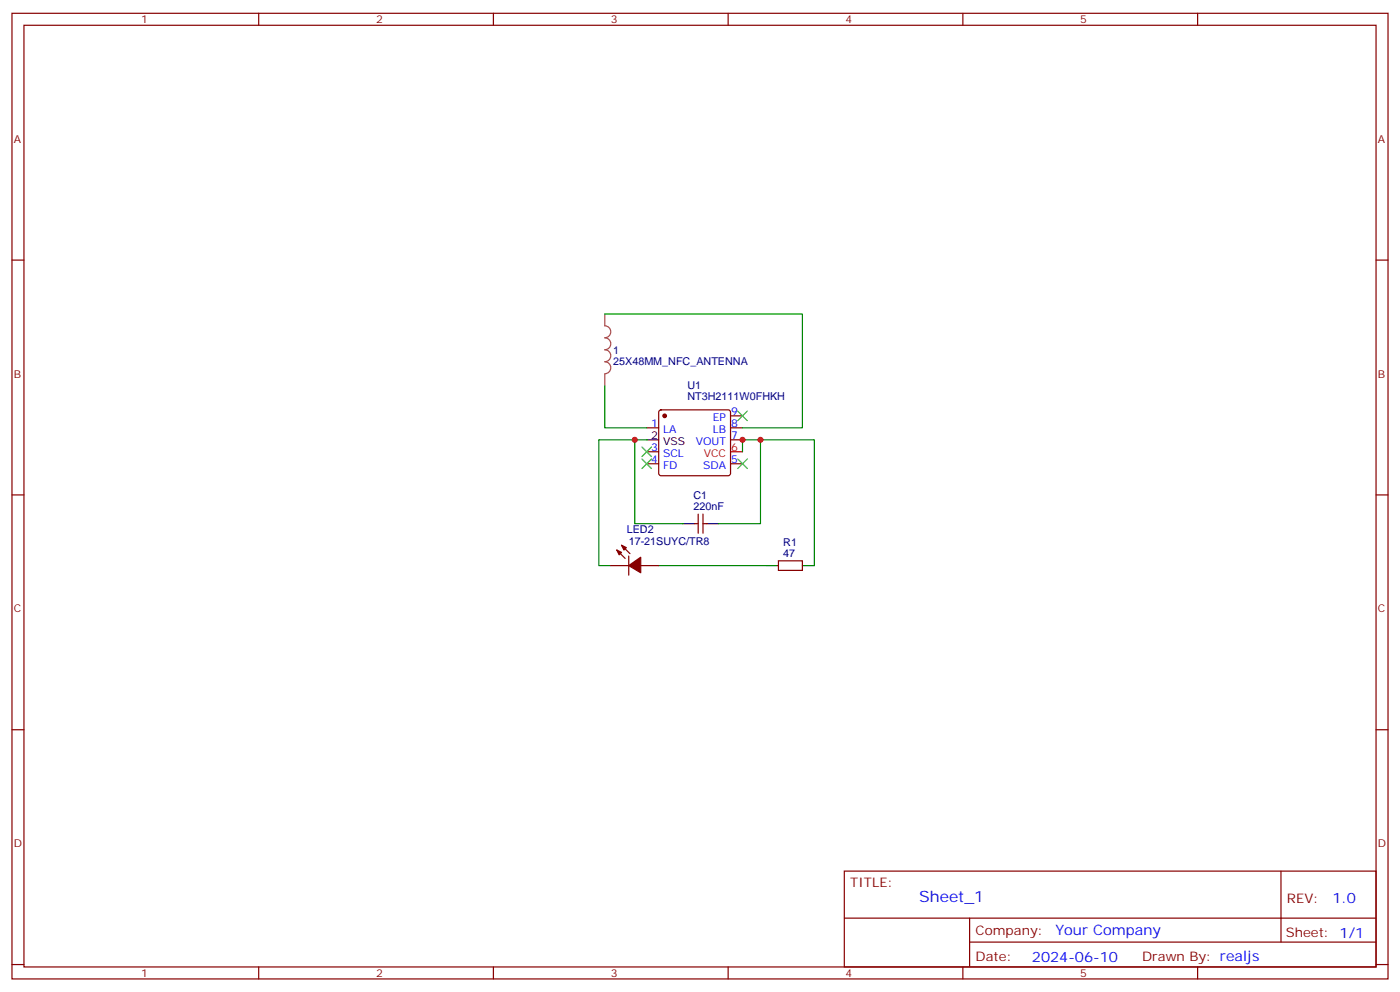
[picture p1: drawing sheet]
<svg xmlns="http://www.w3.org/2000/svg" width="412mm" height="292mm" viewBox="0 0 412 292" stroke-linecap="round" stroke-linejoin="round" font-family="sans-serif">
<g fill="none" stroke="#870000" stroke-width=".35">
<path d="M3.5 3.9h405.4v284.4h-405.4zM7.1 7.4h398.2v277.3h-398.2zM76.2 3.9v3.5M145.3 3.9v3.5M214.5 3.9v3.5M283.6 3.9v3.5M352.8 3.9v3.5M3.5 76.6h3.6M405.3 76.6h3.6M190.5 126h3.5M190.5 136.6h3.5M190.5 133h3.5"/>
<path d="M194.3 120.9l.4-.2h19.8l.5 .2 .2 .5v18l-.2 .5-.5 .2h-19.8l-.5-.2-.2-.5v-18zM215.2 122.4h3.5M215.2 126h3.5M215.2 129.5h3.5M215.2 136.6h3.5M3.5 145.7h3.6M204.6 154.2h1.1M205.7 151.4v5.6M207.1 151.4v5.6M207.1 154.2h1M405.3 145.7h3.6M179.9 166.5h5.3"/>
<path d="M181.7 162l2.4 2.4M183.1 160.5l2.5 2.5M185.2 163.7v5.7M188.7 166.5h5.3M229.3 165.1h7.1v2.9h-7.1zM3.5 214.9h3.6M405.3 214.9h3.6M248.7 256.5h156.6v28.2h-156.6zM377.3 256.5v20.9M248.7 270.4h156.5M285.6 277.4h119.6M285.6 270.4v14.1"/>
<path d="M3.5 284h3.6M76.2 284.7v3.6M145.3 284.7v3.6M214.5 284.7v3.6M283.6 284.7v3.6M352.8 284.7v3.6M405.3 284h3.6"/>
</g>
<path d="M215.2 133h3.5" fill="none" stroke="#f00" stroke-width=".35"/>
<path d="M190.5 129.5h3.5M201.1 154.2h3.5M208.1 154.2h3.6M225.8 166.5h3.5M236.4 166.5h3.5" fill="none" stroke="#000" stroke-width=".35"/>
<g fill="#870000" stroke="#870000" stroke-width=".35">
<path d="M181.7 162l1.4 .7-.7 .7z"/>
<path d="M183.1 160.5l1.4 .8-.7 .7z"/>
<path d="M185.2 166.5l3.5-2.4v4.6z"/>
<circle cx="195.8" cy="122.4" r=".53"/>
</g>
<path d="M178.2 92.5v3.4a1.76 1.76 0 0 1 1.7 1.8 1.76 1.76 0 0 1-1.7 1.8 1.76 1.76 0 0 1 1.7 1.7 1.76 1.76 0 0 1-1.7 1.8 1.76 1.76 0 0 1 1.7 1.8 1.76 1.76 0 0 1-1.7 1.7 1.76 1.76 0 0 1 1.7 1.8 1.76 1.76 0 0 1-1.7 1.7M178.2 110.2v3.4" fill="none" stroke="#a64a4a" stroke-width=".35"/>
<path d="M178.2 92.5h58.2v33.5h-17.7M178.2 113.6v12.4h12.3M187 129.5v24.7h14.1M190.5 129.5h-14.1v37h3.5M218.7 133v-3.5h21.2v37M224 129.5v24.7h-12.3M194 166.5h31.8" fill="none" stroke="#008700" stroke-width=".35"/>
<path d="M189.1 131.6l2.8 2.8M189.1 135.1l2.8 2.9M191.9 131.6l-2.8 2.8M191.9 135.1l-2.8 2.9M217.3 135.1l2.8 2.9M217.3 121l2.8 2.9M220.1 135.1l-2.8 2.9M220.1 121l-2.8 2.9" fill="none" stroke="#3c3" stroke-width=".35"/>
<g fill="#c00">
<circle cx="224" cy="129.5" r=".88"/>
<circle cx="187" cy="129.5" r=".88"/>
<circle cx="218.7" cy="129.5" r=".88"/>
</g>
<text font-size="4.6" fill="#00f" x="270.8" y="265.5">Sheet_1</text>
<g font-size="4.2" fill="#00f">
<text x="392.5" y="265.8">1.0</text>
<text x="310.9" y="275.3">Your Company</text>
<text x="304" y="283.1">2024-06-10</text>
</g>
<g font-size="3.9" fill="#800">
<text x="250.5" y="261.1">TITLE:</text>
<text x="379.1" y="265.8">REV:</text>
<text x="287.4" y="275.3">Company:</text>
<text x="378.7" y="275.9">Sheet: 1/1</text>
<text x="287.4" y="283">Date:</text>
<text x="336.4" y="283.1">Drawn By: realjs</text>
</g>
<g font-size="3.2" fill="#800">
<text x="41.6" y="6.9">1</text>
<text x="110.8" y="6.9">2</text>
<text x="179.9" y="6.9">3</text>
<text x="249.1" y="6.9">4</text>
<text x="318.2" y="6.9">5</text>
<text x="4.1" y="42">A</text>
<text x="405.9" y="42">A</text>
<text x="4.1" y="111.2">B</text>
<text x="405.9" y="111.2">B</text>
<text x="4.1" y="180.3">C</text>
<text x="405.9" y="180.3">C</text>
<text x="4.1" y="249.4">D</text>
<text x="405.9" y="249.4">D</text>
<text x="41.6" y="287.7">1</text>
<text x="110.8" y="287.7">2</text>
<text x="179.9" y="287.7">3</text>
<text x="249.1" y="287.7">4</text>
<text x="318.2" y="287.7">5</text>
</g>
<g font-size="3.2" fill="#000080">
<text x="180.6" y="107.4">25X48MM_NFC_ANTENNA</text>
<text x="180.6" y="104.2">1</text>
<text x="202.5" y="117.9">NT3H2111W0FHKH</text>
<text x="202.5" y="114.6">U1</text>
<text x="204.3" y="147">C1</text>
<text x="204.3" y="150.3">220nF</text>
<text x="184.6" y="157.1">LED2</text>
<text x="185.2" y="160.6">17-21SUYC/TR8</text>
<text x="230.7" y="160.7">R1</text>
<text x="230.7" y="164.1">47</text>
</g>
<g font-size="3.2" fill="#00f">
<text x="191.8" y="125.6">1</text>
<text x="210" y="123.9">EP</text>
<text x="215.4" y="122.1">9</text>
<text x="215.4" y="125.6">8</text>
<text x="195.3" y="127.4">LA</text>
<text x="204.9" y="130.9">VOUT</text>
<text x="209.9" y="127.4">LB</text>
<text x="215.4" y="129.2">7</text>
<text x="191.8" y="136.2">4</text>
<text x="191.8" y="132.7">3</text>
<text x="195.3" y="138">FD</text>
<text x="195.3" y="134.4">SCL</text>
<text x="207.1" y="138">SDA</text>
<text x="215.4" y="136.2">5</text>
</g>
<g font-size="3.2">
<text x="191.8" y="129.2">2</text>
<text x="195.3" y="130.9">VSS</text>
</g>
<g font-size="3.2" fill="#f00">
<text x="207.3" y="134.4">VCC</text>
<text x="215.4" y="132.7">6</text>
</g>
</svg>
